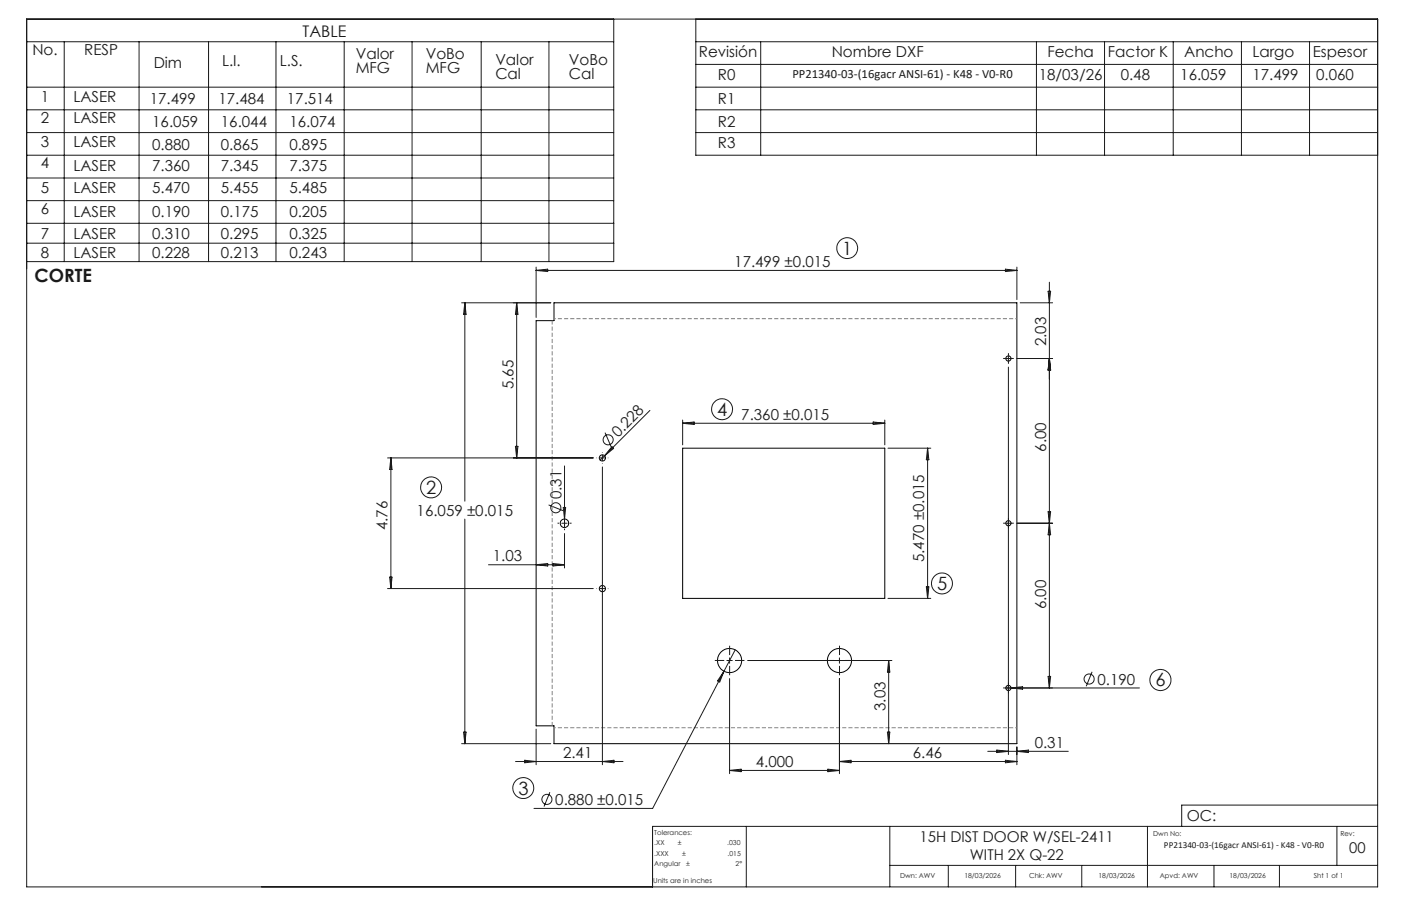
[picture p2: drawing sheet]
<svg xmlns="http://www.w3.org/2000/svg" width="432mm" height="279mm" viewBox="0 0 432 279" stroke-linecap="round" stroke-linejoin="round" font-family="sans-serif">
<g fill="none" stroke="#000" stroke-width=".31">
<path d="M165.2 98.9h5.5v-5.5h142.7v135.9h-142.7v-5.5h-5.5zM210.4 138.2h62.3v46.3h-62.3z"/>
<circle cx="310.8" cy="110.6" r=".81"/>
<circle cx="185.7" cy="141.2" r=".97"/>
<circle cx="174" cy="161.4" r="1.32"/>
<circle cx="310.8" cy="161.4" r=".81"/>
<circle cx="185.7" cy="181.5" r=".97"/>
<circle cx="224.9" cy="203.7" r="3.7"/>
<circle cx="258.7" cy="203.7" r="3.7"/>
<circle cx="310.8" cy="212.2" r=".81"/>
</g>
<g fill="none" stroke="#191924" stroke-width=".31">
<path d="M8.2 5.9h416.4v267.6h-416.4zM8.2 12.9h181M19.8 12.9v67.8M42.9 12.9v67.8M64.3 12.9v67.8M85.1 12.9v67.8M106.1 12.9v67.8M127 12.9v67.8M148.3 12.9v67.8M169.2 12.9v67.8M189.2 5.9v74.8h-181M214.5 12.9h210.1"/>
<path d="M214.5 5.9v42h210.1M214.5 19.9h210.1M234.5 12.9v35M319.4 12.9v35M340.4 12.9v35M361.6 12.9v35M382.6 12.9v35M403.6 12.9v35M8.2 26.9h181M8.2 33.9h181M214.5 26.9h210.1M214.5 33.9h210.1"/>
<path d="M8.2 40.9h181M8.2 47.9h181M8.2 54.9h181M214.5 40.9h210.1M8.2 75h181M8.2 61.9h181M8.2 68.9h181M142.3 93.4h27.5M143.3 93.4v61.2M143.3 93.4l.4 3.5h-.8zM159.2 93.4l.4 3.5h-.7zM159.2 93.4v47.8"/>
<path d="M165.2 82.4v15.5M165.2 83.4h148.2M165.2 83.4l3.6-.4v.7zM309.9 83l3.5 .4-3.5 .3zM313.4 82.4v10M314.4 93.4h10M323 89.8h.8l-.4 3.6zM323.4 87v125.2M310 110.6h1.6M310.8 109.7v1.7M310.8 113.2v119.5M313.4 110.6h11"/>
<path d="M323.4 110.6l.4 3.5h-.8zM158.9 137.7h.7l-.4 3.5zM186.5 133.4l1.9 4.4M188.6 137.8l.5 .5-2.8 2.2zM200.3 126.6l-14 13.9M210.4 129.5v7.7M210.4 130.5h62.3M210.4 130.5l3.5-.4v.8zM269.1 130.1l3.6 .4-3.6 .4zM272.7 129.5v7.7M273.7 138.2h13.2M285.9 138.2v46.3"/>
<path d="M285.9 138.2l.4 3.6h-.8zM119.5 141.2h63.3M120.5 141.2v40.3M120.5 141.2l.3 3.6h-.7zM169.1 155.7l4.4 1.8M173.6 156.5h.7l-.3 3.6zM174 143.7v19M184.8 141.2h1.7M185.7 140.4v1.7M185.7 144v91.8M186.3 140.5l-1.3 1.4M323 157.8l.8 7.1h-.8l.8-7.1z"/>
<path d="M120.1 178h.7l-.3 3.5zM143.3 160.1v69.2M150.6 174.2h23.4M165.2 174.2l3.6-.4v.8zM170.4 173.8l3.6 .4-3.6 .4zM173.1 161.4h1.7M174 164.5v10.7M310 161.4h1.6M313.4 161.4h11M119.5 181.5h63.3M184.8 181.5h1.7M273.7 184.5h13.2"/>
<path d="M285.5 181h.8l-.4 3.5zM223.1 207l-1.3 3.3-.6-.3zM224 203.7h1.7M224.9 202.9v1.6M224.9 209.3v29.3M226.6 200.4l-25.4 48.9h-36.6M230.4 203.7h44.5M258.7 202.9v1.6M258.7 209.3v29.3M273.9 203.7v25.6M273.9 203.7l.3 3.6h-.7zM310 212.2h41.2"/>
<path d="M311.6 212.2l3.6-.4v.7zM323 208.6h.8l-.4 3.6zM336.6 207.2l-1.8 4.4M142.3 229.3h27.5M142.9 225.8h.8l-.4 3.5zM158.9 234.8h33.1M161.7 234.5l3.5 .3-3.5 .4zM165.2 224.9v10.9M185.7 234.8l3.5-.3v.7zM224.9 237.6h33.8M224.9 237.6l3.5-.4v.8zM255.2 237.2l3.5 .4-3.5 .4z"/>
<path d="M258.7 234.8h54.7M258.7 234.8l3.6-.3v.7zM273.5 225.8h.7l-.3 3.5zM304.4 231.7h24.8M307.2 231.3l3.6 .4-3.6 .4zM309.9 234.5l3.5 .3-3.5 .4zM313.4 230.4v5.4M313.4 231.7l3.6-.4v.8zM169.5 244.3l-1.8 4.4M230 254.8v18.7M274.2 254.8v18.7M353.7 254.8v18.7"/>
<path d="M412 254.8v12.1M424.6 254.8h-223.5v18.7M424.6 248.3h-60.4v6.5M274.2 266.9h150.4M292.3 266.9v6.6M313 266.9v6.6M333.4 266.9v6.6M374.2 266.9v6.6M394.3 266.9v6.6"/>
<circle cx="261.1" cy="76.5" r="3.2"/>
<circle cx="187.4" cy="135.6" r="1.55"/>
<circle cx="222.5" cy="126.2" r="3.2"/>
<circle cx="132.9" cy="150.3" r="3.2"/>
<circle cx="171.3" cy="156.6" r="1.55"/>
<circle cx="290.3" cy="179.9" r="3.2"/>
<circle cx="335.7" cy="209.4" r="1.55"/>
<circle cx="357.6" cy="209.7" r="3.3"/>
<circle cx="161.3" cy="243" r="3.2"/>
<circle cx="168.6" cy="246.5" r="1.56"/>
</g>
<g fill="none" stroke="#191924" stroke-width=".31" stroke-dasharray="15.2 1.3 1.3 1.3" stroke-linecap="butt">
<path d="M310 110.6h-.8M310.8 109.7v-.8M310.8 111.4v.8M311.6 110.6h.9M185.7 139.5v-.1M174 159.7v-.5M184 141.2h-.1M185.7 142.9v.1M187.3 141.2h.2M172.3 161.4h-.5M174 163v.5M175.7 161.4h.4"/>
<path d="M185.7 179.8v-.1M310 161.4h-.8M310.8 160.5v-.8M310.8 162.2v.8M311.6 161.4h.9M184 181.5h-.1M185.7 183.2v.1M187.3 181.5h.2M223.2 203.7h-2.9M224.9 202v-2.9M224.9 205.4v2.8M226.5 203.7h2.9"/>
<path d="M257.1 203.7h-2.9M258.7 202v-2.9M258.7 205.4v2.8M260.4 203.7h2.9M310 212.2h-.8M310.8 211.3v-.8M310.8 213v.8M311.6 212.2h.9"/>
</g>
<path d="M313.4 98.3h-142.6M170.8 224.4h142.6" fill="none" stroke="#808080" stroke-width=".31" stroke-dasharray="1.3 .6" stroke-dashoffset=".7" stroke-linecap="butt"/>
<path d="M170.2 98.9v124.9" fill="none" stroke="#808080" stroke-width=".31" stroke-dasharray="1.3 .6" stroke-dashoffset=".1" stroke-linecap="butt"/>
<g font-size="5.6" fill="#191924">
<text x="259.6" y="78.5">1</text>
<text x="10.7" y="87">CORTE</text>
<text x="221" y="128.2">4</text>
<text x="131.4" y="152.3">2</text>
<text x="288.8" y="181.9">5</text>
<text x="356.1" y="211.7">6</text>
<text x="159.8" y="245.1">3</text>
</g>
<text font-size="4.9" fill="#191924" x="93.3" y="11.4">TABLE</text>
<g font-size="4.7" fill="#191924">
<text x="10" y="17">No.</text>
<text x="26" y="17">RESP</text>
<text x="215.4" y="17.6">Revisión</text>
<text x="256.3" y="17.6">Nombre DXF</text>
<text x="322.8" y="17.5">Fecha</text>
<text x="341.5" y="17.5">Factor K</text>
<text x="365" y="17.5">Ancho</text>
<text x="386" y="17.5">Largo</text>
<text x="404.6" y="17.5">Espesor</text>
<text x="47.4" y="20.9">Dim</text>
<text x="68.4" y="20.4">L.I.</text>
<text x="86.3" y="20.4">L.S.</text>
<text x="109.6" y="18.1">Valor</text>
<text x="109.6" y="22.6">MFG</text>
<text x="131.2" y="18.1">VoBo</text>
<text x="131.2" y="22.6">MFG</text>
<text x="152.7" y="20">Valor</text>
<text x="175.3" y="20">VoBo</text>
<text x="152.7" y="24.5">Cal</text>
<text x="175.3" y="24.5">Cal</text>
<text x="221.3" y="24.6">R0</text>
<text x="320.2" y="24.7">18/03/26</text>
<text x="345.4" y="24.7">0.48</text>
<text x="363.8" y="24.7">16.059</text>
<text x="386" y="24.7">17.499</text>
<text x="405.7" y="24.7">0.060</text>
<text x="12.6" y="31.3">1</text>
<text x="22.6" y="31.3">LASER</text>
<text x="46.1" y="32">17.499</text>
<text x="67.3" y="32">17.484</text>
<text x="88.4" y="32">17.514</text>
<text x="221.3" y="32.1">R1</text>
<text x="12.6" y="38">2</text>
<text x="22.6" y="38">LASER</text>
<text x="46.9" y="39.2">16.059</text>
<text x="68.1" y="39.2">16.044</text>
<text x="89.2" y="39.2">16.074</text>
<text x="221.3" y="39.1">R2</text>
<text x="12.6" y="45.4">3</text>
<text x="22.6" y="45.4">LASER</text>
<text x="46.9" y="46.1">0.880</text>
<text x="68.1" y="46.1">0.865</text>
<text x="89.2" y="46.1">0.895</text>
<text x="221.3" y="45.8">R3</text>
<text x="12.6" y="51.9">4</text>
<text x="22.6" y="52.7">LASER</text>
<text x="46.9" y="52.7">7.360</text>
<text x="68.1" y="52.7">7.345</text>
<text x="89.2" y="52.7">7.375</text>
<text x="12.6" y="59.5">5</text>
<text x="22.6" y="59.5">LASER</text>
<text x="46.9" y="59.5">5.470</text>
<text x="68.1" y="59.5">5.455</text>
<text x="89.2" y="59.5">5.485</text>
<text x="12.6" y="66.1">6</text>
<text x="22.6" y="67">LASER</text>
<text x="46.9" y="67">0.190</text>
<text x="68.1" y="67">0.175</text>
<text x="89.2" y="67">0.205</text>
<text x="12.6" y="73.7">7</text>
<text x="22.6" y="73.7">LASER</text>
<text x="46.9" y="73.7">0.310</text>
<text x="68.1" y="73.7">0.295</text>
<text x="89.2" y="73.7">0.325</text>
<text x="12.6" y="79.6">8</text>
<text x="22.6" y="79.6">LASER</text>
<text x="46.9" y="79.6">0.228</text>
<text x="68.1" y="79.6">0.213</text>
<text x="89.2" y="79.6">0.243</text>
<text x="226.3" y="82.4">17.499 ±0.015</text>
<text x="322.4" y="106.8" transform="rotate(-90 322.4 106.8)">2.03</text>
<text x="158.2" y="120.1" transform="rotate(-90 158.2 120.1)">5.65</text>
<text x="228.5" y="129.5">7.360 ±0.015</text>
<text x="190.5" y="135" transform="rotate(-45 190.5 135)">0.228</text>
<text x="322.4" y="139.3" transform="rotate(-90 322.4 139.3)">6.00</text>
<text x="173" y="154" transform="rotate(-90 173 154)">0.31</text>
<text x="128.4" y="159.1">16.059 ±0.015</text>
<text x="119.5" y="163.6" transform="rotate(-90 119.5 163.6)">4.76</text>
<text x="151.9" y="173.1">1.03</text>
<text x="284.9" y="173.4" transform="rotate(-90 284.9 173.4)">5.470 ±0.015</text>
<text x="322.4" y="187.8" transform="rotate(-90 322.4 187.8)">6.00</text>
<text x="338.3" y="211.1">0.190</text>
<text x="272.9" y="219.2" transform="rotate(-90 272.9 219.2)">3.03</text>
<text x="173.5" y="233.8">2.41</text>
<text x="281.4" y="233.8">6.46</text>
<text x="318.9" y="230.7">0.31</text>
<text x="233" y="236.6">4.000</text>
<text x="171.2" y="248.2">0.880 ±0.015</text>
<text x="365.8" y="253.1">OC:</text>
</g>
<g font-size="4.6" fill="#191924">
<text x="283.4" y="259.7">15H DIST DOOR W/SEL-2411</text>
<text x="415.9" y="263">00</text>
<text x="298.9" y="265.3">WITH 2X Q-22</text>
</g>
<text font-size="3.9" fill="#191924" x="244.2" y="24.1">PP21340-03-(16gacr ANSI-61) - K48 - V0-R0</text>
<text font-size="2.8" fill="#191924" x="358.7" y="261.5">PP21340-03-(16gacr ANSI-61) - K48 - V0-R0</text>
<g font-size="2.1" fill="#191924">
<text x="201.7" y="257.6">Tolerances:</text>
<text x="355.4" y="257.8">Dwn No:</text>
<text x="413.1" y="257.8">Rev:</text>
<text x="201.7" y="260.7">.XX</text>
<text x="201.7" y="263.9">.XXX</text>
<text x="208.9" y="260.7">±</text>
<text x="210.2" y="263.9">±</text>
<text x="224.1" y="260.7">.030</text>
<text x="224.3" y="263.9">.015</text>
<text x="201.7" y="267">Angular</text>
<text x="211.5" y="267">±</text>
<text x="226.7" y="267">2°</text>
<text x="201.3" y="272.3">Units are in inches</text>
<text x="277.4" y="270.7">Dwn: AWV</text>
<text x="297.2" y="270.7">18/03/2026</text>
<text x="317.2" y="270.7">Chk: AWV</text>
<text x="338.6" y="270.7">18/03/2026</text>
<text x="357.5" y="270.7">Apvd: AWV</text>
<text x="378.9" y="270.7">18/03/2026</text>
<text x="404.9" y="270.7">Sht 1 of 1</text>
</g>
</svg>
